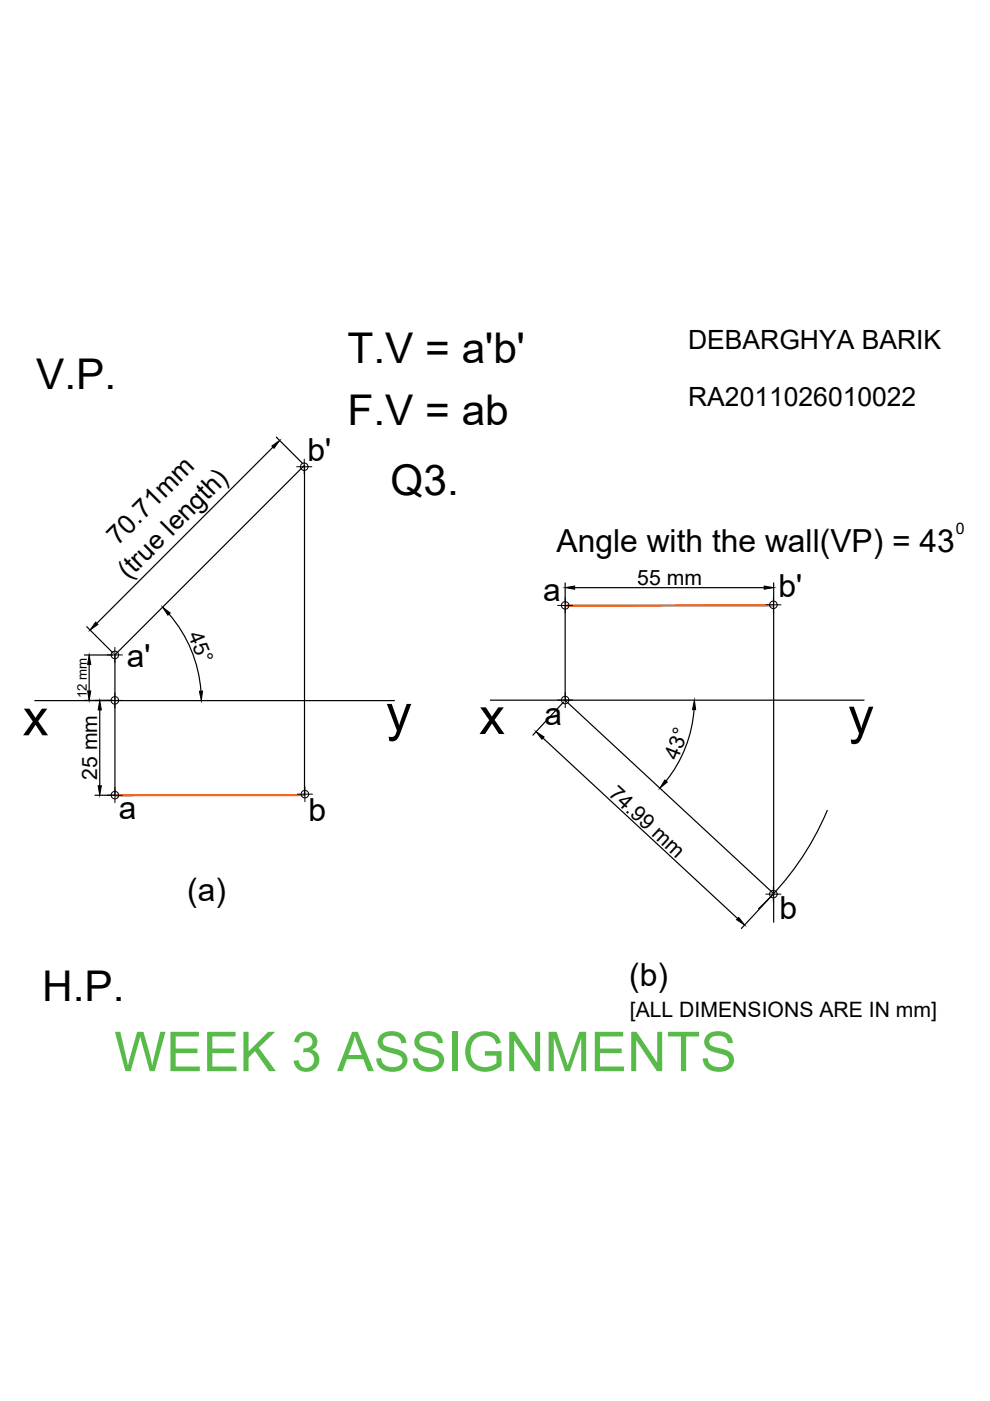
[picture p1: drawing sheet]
<svg xmlns="http://www.w3.org/2000/svg" width="210mm" height="297mm" viewBox="0 0 210 297" stroke-linecap="round" stroke-linejoin="round" font-family="sans-serif">
<!-- layer: 0 -->
<g fill="none" stroke="#000" stroke-width=".25">
<path d="M57.9 94.8l-37.4 37.4M58.6 92.7l5.6 5.6M17.9 138.9h6M18.4 132.9l5.6 5.6M35.8 130.2a28 28 0 0 1 6.8 16.3M119.8 123.6v4.4M119.8 128.4v20.1l44.2 41M121.8 124.6h40.2M164 123.6v4.4M164 128.4v67.1M7.4 148.5h76.2M18.9 140.9v5.6"/>
<path d="M21.1 150.5v16.1M104 148.4h79.2M115.1 156.5l41.3 38.3M119.5 148.9l-6.5 7M147.2 150.5a27.5 27.5 0 0 1-6 15.1M64.6 168.6v-70l-40.2 40.2v29.8h-4.3M175.4 171.8a60.3 60.3 0 0 1-14.6 20.9M163.7 189.8l-6.5 7.1"/>
</g>
<g fill="#f26722" stroke="#f26722" stroke-width=".21">
<path d="M24.4 168.5v.2l40.2-.2zM24.4 168.7l40.2-.2v.2z"/>
<path d="M119.8 128.3v.2l44.2-.2zM119.8 128.5l44.2-.2v.2z"/>
</g>
<g fill="#000" stroke="#000" stroke-width=".21">
<path d="M57.6 94.6l1.7-1.2-1.2 1.6zM20.3 131.9l.5 .5-1.7 1.2zM34.5 128.7l1.6 1.3-.5 .4zM119.8 124.6l2-.3v.6zM162 124.3l2 .3-2 .3zM18.9 138.9l.3 2h-.6zM18.6 146.5h.6l-.3 2zM21.1 148.5l.4 2h-.7zM42.3 146.5h.6l-.2 2zM113.7 155.1l1.7 1.1-.5 .5zM147.2 148.4l.3 2.1-.7-.1zM20.8 166.6h.7l-.4 2z"/>
<path d="M141 165.4l.5 .4-1.6 1.3zM156.6 194.5l1.3 1.6-1.7-1.1z"/>
</g>
<g fill="none" stroke="#000" stroke-width=".21">
<path d="M62.9 99h3.2M64.5 97.4v3.2M22.8 138.9h3.2M24.4 137.3v3.2M118.2 128.4h3.2M119.8 126.8v3.2M162.4 128.2h3.2M164 126.6v3.2M22.7 148.5h3.3M24.4 146.9v3.2M118.2 148.4h3.2M119.8 146.8v3.2"/>
<path d="M22.8 168.6h3.2M24.4 167v3.2M63 168.4h3.3M64.6 166.8v3.2M162.4 189.6h3.2M164 188v3.2"/>
<circle cx="64.5" cy="99" r=".8"/>
<circle cx="24.4" cy="138.9" r=".8"/>
<circle cx="119.8" cy="128.4" r=".8"/>
<circle cx="164" cy="128.2" r=".8"/>
<circle cx="24.4" cy="148.5" r=".8"/>
<circle cx="119.8" cy="148.4" r=".8"/>
<circle cx="24.4" cy="168.6" r=".8"/>
<circle cx="64.6" cy="168.4" r=".8"/>
<circle cx="164" cy="189.6" r=".8"/>
</g>
<text font-size="11.6" fill="#58ba48" x="24.2" y="227.1">WEEK 3 ASSIGNMENTS</text>
<g font-size="10.9">
<text x="4.8" y="155.9">x</text>
<text x="81.8" y="154.9">y</text>
<text x="101.6" y="155.6">x</text>
<text x="179.8" y="155.5">y</text>
</g>
<g font-size="9">
<text x="73.7" y="77">T.V = a'b'</text>
<text x="7.7" y="82.5">V.P.</text>
<text x="73.7" y="90.2">F.V = ab</text>
<text x="82.8" y="105">Q3.</text>
<text x="8.9" y="212.3">H.P.</text>
</g>
<g font-size="6.7">
<text x="65.2" y="97.8">b'</text>
<text x="118" y="117">Angle with the wall(VP) = 43</text>
<text x="115.2" y="127.4">a</text>
<text x="165" y="126.6">b'</text>
<text x="26.9" y="141.4">a'</text>
<text x="115.4" y="153.7">a</text>
<text x="25.2" y="173.6">a</text>
<text x="65.4" y="174.2">b</text>
<text x="39.7" y="191.1">(a)</text>
<text x="165.3" y="194.8">b</text>
<text x="133.4" y="209.1">(b)</text>
</g>
<g font-size="5.6">
<text x="145.9" y="74">DEBARGHYA BARIK</text>
<text x="145.9" y="86.2">RA2011026010022</text>
<text x="25" y="115.7" transform="rotate(-45 25 115.7)">70.71mm</text>
<text x="27.3" y="123" transform="rotate(-45 27.3 123)">(true length)</text>
</g>
<g font-size="4.5">
<text x="135.1" y="124">55 mm</text>
<text x="39.8" y="134.6" transform="rotate(67 39.8 134.6)">45°</text>
<text x="143.6" y="161.3" transform="rotate(-69 143.6 161.3)">43°</text>
<text x="20.6" y="165.4" transform="rotate(-90 20.6 165.4)">25 mm</text>
<text x="128.8" y="168.5" transform="rotate(43 128.8 168.5)">74.99 mm</text>
<text x="133.5" y="215.5">[ALL DIMENSIONS ARE IN mm]</text>
</g>
<text font-size="3.4" x="202.7" y="113.2">0</text>
<text font-size="2.8" x="18.4" y="148" transform="rotate(-90 18.4 148)">12 mm</text>
</svg>
